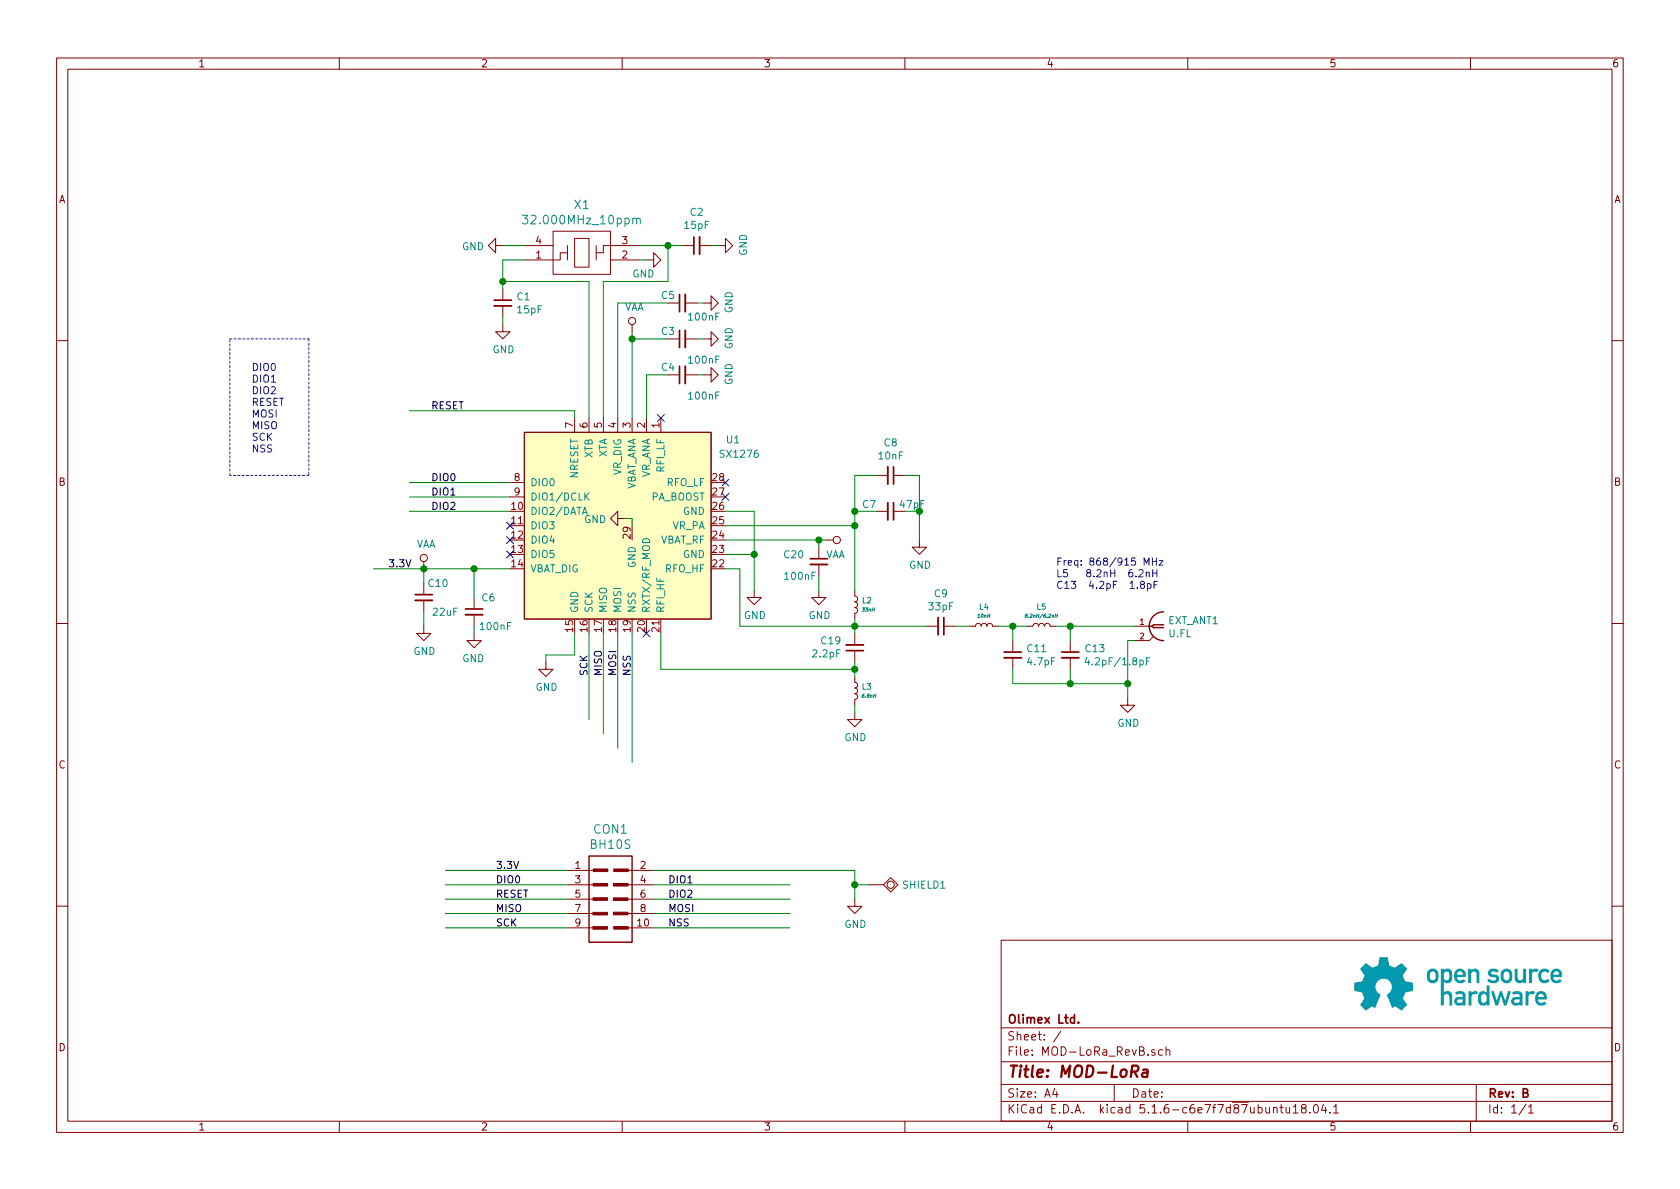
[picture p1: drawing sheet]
EESchema Schematic File Version 4
EELAYER 30 0
EELAYER END
$Descr A4 11693 8268
encoding utf-8
Sheet 1 1
Title "MOD-LoRa"
Date ""
Rev "B"
Comp "Olimex Ltd."
Comment1 ""
Comment2 ""
Comment3 ""
Comment4 ""
$EndDescr
$Comp
L MOD-LoRa_RevB:SX1276-BB-LoRa1276_RevB U1
U 1 1
P 4300 3650
F 0 "U1" V 3700 4400 50  0000 L CNN
F 1 "SX1276" V 3800 4350 50  0000 L CNN
F 2 "OLIMEX_IC-FP:QFN-28_EP_6x6_Pitch0.65mm" H 4300 3650 50  0001 C CNN
F 3 "" H 4300 3650 50  0001 C CNN
	1    4300 3650
	0    1    1    0   
$EndComp
$Comp
L MOD-LoRa_RevB:GND-BB-LoRa1276_RevB #PWR010
U 1 1
P 4350 3600
F 0 "#PWR010" H 4350 3350 50  0001 C CNN
F 1 "GND" V 4355 3472 50  0000 R CNN
F 2 "" H 4350 3600 60  0000 C CNN
F 3 "" H 4350 3600 60  0000 C CNN
	1    4350 3600
	0    1    1    0   
$EndComp
Wire Wire Line
	4350 3600 4400 3600
Wire Wire Line
	4400 3600 4400 3650
$Comp
L MOD-LoRa_RevB:C_Small-BB-LoRa1276_RevB C20
U 1 1
P 5700 3900
F 0 "C20" H 5450 3950 50  0000 L CNN
F 1 "100nF" H 5450 3800 50  0000 L CNN
F 2 "OLIMEX_RLC-FP:C_0402_5MIL_DWS" H 5700 3900 60  0001 C CNN
F 3 "" H 5700 3900 60  0000 C CNN
	1    5700 3900
	1    0    0    -1  
$EndComp
Wire Wire Line
	5700 3750 5700 3800
Wire Wire Line
	5050 3850 5250 3850
$Comp
L MOD-LoRa_RevB:GND-BB-LoRa1276_RevB #PWR017
U 1 1
P 5700 4100
F 0 "#PWR017" H 5700 3850 50  0001 C CNN
F 1 "GND" H 5705 3927 50  0000 C CNN
F 2 "" H 5700 4100 60  0000 C CNN
F 3 "" H 5700 4100 60  0000 C CNN
	1    5700 4100
	1    0    0    -1  
$EndComp
$Comp
L MOD-LoRa_RevB:C_Small-BB-LoRa1276_RevB C8
U 1 1
P 6200 3300
F 0 "C8" V 5971 3300 50  0000 C CNN
F 1 "10nF" V 6062 3300 50  0000 C CNN
F 2 "OLIMEX_RLC-FP:C_0402_5MIL_DWS" H 6200 3300 60  0001 C CNN
F 3 "" H 6200 3300 60  0000 C CNN
	1    6200 3300
	0    1    1    0   
$EndComp
$Comp
L MOD-LoRa_RevB:C_Small-BB-LoRa1276_RevB C7
U 1 1
P 6200 3550
F 0 "C7" V 6150 3400 50  0000 C CNN
F 1 "47pF" V 6150 3700 50  0000 C CNN
F 2 "OLIMEX_RLC-FP:C_0402_5MIL_DWS" H 6200 3550 60  0001 C CNN
F 3 "" H 6200 3550 60  0000 C CNN
	1    6200 3550
	0    1    1    0   
$EndComp
Wire Wire Line
	5050 3650 5950 3650
Wire Wire Line
	5950 3650 5950 3550
Wire Wire Line
	5950 3550 6100 3550
Connection ~ 5950 3650
Wire Wire Line
	5250 3550 5250 3850
Wire Wire Line
	5250 3550 5050 3550
Connection ~ 5250 3850
Wire Wire Line
	6300 3550 6400 3550
$Comp
L MOD-LoRa_RevB:GND-BB-LoRa1276_RevB #PWR021
U 1 1
P 6400 3750
F 0 "#PWR021" H 6400 3500 50  0001 C CNN
F 1 "GND" H 6405 3577 50  0000 C CNN
F 2 "" H 6400 3750 60  0000 C CNN
F 3 "" H 6400 3750 60  0000 C CNN
	1    6400 3750
	1    0    0    -1  
$EndComp
NoConn ~ 5050 3450
$Comp
L MOD-LoRa_RevB:Ind_Small-BB-LoRa1276_RevB L2
U 1 1
P 5950 4200
F 0 "L2" V 5975 4248 39  0000 L CNN
F 1 "33nH" V 5912 4248 24  0000 L CIN
F 2 "OLIMEX_RLC-FP:L_0402_5MIL_DWS" V 5970 4200 60  0001 C CNN
F 3 "" V 5970 4200 60  0000 C CNN
	1    5950 4200
	0    1    -1   0   
$EndComp
Wire Wire Line
	5950 4300 5950 4350
Wire Wire Line
	4600 4650 5950 4650
$Comp
L MOD-LoRa_RevB:C_Small-BB-LoRa1276_RevB C19
U 1 1
P 5950 4500
F 0 "C19" H 5859 4454 50  0000 R CNN
F 1 "2.2pF" H 5859 4545 50  0000 R CNN
F 2 "OLIMEX_RLC-FP:C_0402_5MIL_DWS" H 5950 4500 60  0001 C CNN
F 3 "" H 5950 4500 60  0000 C CNN
	1    5950 4500
	1    0    0    1   
$EndComp
Wire Wire Line
	5950 4400 5950 4350
Connection ~ 5950 4350
Wire Wire Line
	5950 4650 5950 4600
$Comp
L MOD-LoRa_RevB:Ind_Small-BB-LoRa1276_RevB L3
U 1 1
P 5950 4800
F 0 "L3" V 5975 4847 39  0000 L CNN
F 1 "6.8nH" V 5912 4847 24  0000 L CIN
F 2 "OLIMEX_RLC-FP:L_0402_5MIL_DWS" V 5970 4800 60  0001 C CNN
F 3 "" V 5970 4800 60  0000 C CNN
	1    5950 4800
	0    1    -1   0   
$EndComp
Wire Wire Line
	5950 4700 5950 4650
Connection ~ 5950 4650
Wire Wire Line
	5950 4900 5950 4950
Wire Wire Line
	5050 3950 5150 3950
Wire Wire Line
	5150 3950 5150 4350
Wire Wire Line
	5150 4350 5950 4350
Wire Wire Line
	4600 4400 4600 4650
$Comp
L MOD-LoRa_RevB:GND-BB-LoRa1276_RevB #PWR020
U 1 1
P 5950 4950
F 0 "#PWR020" H 5950 4700 50  0001 C CNN
F 1 "GND" H 5955 4777 50  0000 C CNN
F 2 "" H 5950 4950 60  0000 C CNN
F 3 "" H 5950 4950 60  0000 C CNN
	1    5950 4950
	1    0    0    -1  
$EndComp
$Comp
L MOD-LoRa_RevB:C_Small-BB-LoRa1276_RevB C9
U 1 1
P 6550 4350
F 0 "C9" V 6321 4350 50  0000 C CNN
F 1 "33pF" V 6412 4350 50  0000 C CNN
F 2 "OLIMEX_RLC-FP:C_0402_5MIL_DWS" H 6550 4350 60  0001 C CNN
F 3 "" H 6550 4350 60  0000 C CNN
	1    6550 4350
	0    1    1    0   
$EndComp
$Comp
L MOD-LoRa_RevB:Ind_Small-BB-LoRa1276_RevB L4
U 1 1
P 6850 4350
F 0 "L4" H 6850 4486 39  0000 C CNN
F 1 "10nH" H 6850 4423 24  0000 C CIN
F 2 "OLIMEX_RLC-FP:L_0402_5MIL_DWS" V 6870 4350 60  0001 C CNN
F 3 "" V 6870 4350 60  0000 C CNN
	1    6850 4350
	1    0    0    -1  
$EndComp
Wire Wire Line
	6650 4350 6750 4350
Wire Wire Line
	6950 4350 7050 4350
$Comp
L MOD-LoRa_RevB:C_Small-BB-LoRa1276_RevB C11
U 1 1
P 7050 4550
F 0 "C11" H 7142 4596 50  0000 L CNN
F 1 "4.7pF" H 7142 4505 50  0000 L CNN
F 2 "OLIMEX_RLC-FP:C_0402_5MIL_DWS" H 7050 4550 60  0001 C CNN
F 3 "" H 7050 4550 60  0000 C CNN
	1    7050 4550
	1    0    0    -1  
$EndComp
Wire Wire Line
	7050 4450 7050 4350
Wire Wire Line
	7050 4650 7050 4750
Connection ~ 7050 4350
$Comp
L MOD-LoRa_RevB:C_Small-BB-LoRa1276_RevB C13
U 1 1
P 7450 4550
F 0 "C13" H 7542 4596 50  0000 L CNN
F 1 "4.2pF/1.8pF" H 7542 4505 50  0000 L CNN
F 2 "OLIMEX_RLC-FP:C_0402_5MIL_DWS" H 7450 4550 60  0001 C CNN
F 3 "" H 7450 4550 60  0000 C CNN
	1    7450 4550
	1    0    0    -1  
$EndComp
Wire Wire Line
	7450 4650 7450 4750
$Comp
L MOD-LoRa_RevB:Ind_Small-BB-LoRa1276_RevB L5
U 1 1
P 7250 4350
F 0 "L5" H 7250 4486 39  0000 C CNN
F 1 "8.2nH/6.2nH" H 7250 4423 24  0000 C CIN
F 2 "OLIMEX_RLC-FP:L_0402_5MIL_DWS" V 7270 4350 60  0001 C CNN
F 3 "" V 7270 4350 60  0000 C CNN
	1    7250 4350
	1    0    0    -1  
$EndComp
Wire Wire Line
	7150 4350 7050 4350
Wire Wire Line
	7350 4350 7450 4350
Connection ~ 7450 4350
Wire Wire Line
	7450 4350 7450 4450
$Comp
L MOD-LoRa_RevB:SMA_F_ST_PCB-BB-LoRa1276_RevB EXT_ANT1
U 1 1
P 8000 4350
F 0 "EXT_ANT1" H 7870 4391 50  0000 R CNN
F 1 "U.FL" H 7870 4300 50  0000 R CNN
F 2 "OLIMEX_Connectors-FP:U.FL-R-SMT-1" H 8295 4735 20  0001 C CNN
F 3 "" H 8000 4350 60  0001 C CNN
	1    8000 4350
	-1   0    0    -1  
$EndComp
Wire Wire Line
	7900 4450 7850 4450
Connection ~ 7450 4750
Wire Wire Line
	7450 4750 7050 4750
Wire Wire Line
	7850 4750 7450 4750
$Comp
L MOD-LoRa_RevB:GND-BB-LoRa1276_RevB #PWR022
U 1 1
P 7850 4850
F 0 "#PWR022" H 7850 4600 50  0001 C CNN
F 1 "GND" H 7855 4677 50  0000 C CNN
F 2 "" H 7850 4850 60  0000 C CNN
F 3 "" H 7850 4850 60  0000 C CNN
	1    7850 4850
	1    0    0    -1  
$EndComp
Wire Wire Line
	7850 4850 7850 4750
$Comp
L MOD-LoRa_RevB:CRYSTAL_4P-BB-LoRa1276_RevB X1
U 1 1
P 4050 1750
F 0 "X1" H 4050 2087 60  0000 C CNN
F 1 "32.000MHz_10ppm" H 4050 1981 60  0000 C CNN
F 2 "OLIMEX_Crystal-FP:SMD2016_4p" H 4050 1750 60  0001 C CNN
F 3 "" H 4050 1750 60  0001 C CNN
	1    4050 1750
	1    0    0    -1  
$EndComp
Wire Wire Line
	3650 1800 3500 1800
Wire Wire Line
	3500 1800 3500 1950
Wire Wire Line
	3500 1950 4100 1950
Wire Wire Line
	4200 1950 4650 1950
Wire Wire Line
	4650 1950 4650 1700
Wire Wire Line
	4650 1700 4450 1700
$Comp
L MOD-LoRa_RevB:GND-BB-LoRa1276_RevB #PWR05
U 1 1
P 3500 1700
F 0 "#PWR05" H 3500 1450 50  0001 C CNN
F 1 "GND" V 3505 1572 50  0000 R CNN
F 2 "" H 3500 1700 60  0000 C CNN
F 3 "" H 3500 1700 60  0000 C CNN
	1    3500 1700
	0    1    1    0   
$EndComp
Wire Wire Line
	3500 1700 3650 1700
$Comp
L MOD-LoRa_RevB:GND-BB-LoRa1276_RevB #PWR012
U 1 1
P 4500 1800
F 0 "#PWR012" H 4500 1550 50  0001 C CNN
F 1 "GND" V 4400 1900 50  0000 R CNN
F 2 "" H 4500 1800 60  0000 C CNN
F 3 "" H 4500 1800 60  0000 C CNN
	1    4500 1800
	0    -1   -1   0   
$EndComp
Wire Wire Line
	4500 1800 4450 1800
$Comp
L MOD-LoRa_RevB:C_Small-BB-LoRa1276_RevB C1
U 1 1
P 3500 2100
F 0 "C1" H 3592 2146 50  0000 L CNN
F 1 "15pF" H 3592 2055 50  0000 L CNN
F 2 "OLIMEX_RLC-FP:C_0402_5MIL_DWS" H 3500 2100 60  0001 C CNN
F 3 "" H 3500 2100 60  0000 C CNN
	1    3500 2100
	1    0    0    -1  
$EndComp
$Comp
L MOD-LoRa_RevB:C_Small-BB-LoRa1276_RevB C2
U 1 1
P 4850 1700
F 0 "C2" V 5079 1700 50  0000 C CNN
F 1 "15pF" V 4988 1700 50  0000 C CNN
F 2 "OLIMEX_RLC-FP:C_0402_5MIL_DWS" H 4850 1700 60  0001 C CNN
F 3 "" H 4850 1700 60  0000 C CNN
	1    4850 1700
	0    -1   -1   0   
$EndComp
Wire Wire Line
	3500 2200 3500 2250
$Comp
L MOD-LoRa_RevB:GND-BB-LoRa1276_RevB #PWR06
U 1 1
P 3500 2250
F 0 "#PWR06" H 3500 2000 50  0001 C CNN
F 1 "GND" H 3505 2077 50  0000 C CNN
F 2 "" H 3500 2250 60  0000 C CNN
F 3 "" H 3500 2250 60  0000 C CNN
	1    3500 2250
	1    0    0    -1  
$EndComp
Wire Wire Line
	4950 1700 5000 1700
$Comp
L MOD-LoRa_RevB:GND-BB-LoRa1276_RevB #PWR016
U 1 1
P 5000 1700
F 0 "#PWR016" H 5000 1450 50  0001 C CNN
F 1 "GND" H 5005 1527 50  0000 C CNN
F 2 "" H 5000 1700 60  0000 C CNN
F 3 "" H 5000 1700 60  0000 C CNN
	1    5000 1700
	0    -1   -1   0   
$EndComp
Wire Wire Line
	3500 2000 3500 1950
Connection ~ 3500 1950
Wire Wire Line
	4200 1950 4200 2900
Wire Wire Line
	4100 1950 4100 2900
Wire Wire Line
	4750 1700 4650 1700
Connection ~ 4650 1700
$Comp
L MOD-LoRa_RevB:C_Small-BB-LoRa1276_RevB C5
U 1 1
P 4750 2100
F 0 "C5" V 4800 2200 50  0000 C CNN
F 1 "100nF" V 4650 1950 50  0000 C CNN
F 2 "OLIMEX_RLC-FP:C_0402_5MIL_DWS" H 4750 2100 60  0001 C CNN
F 3 "" H 4750 2100 60  0000 C CNN
	1    4750 2100
	0    -1   -1   0   
$EndComp
Wire Wire Line
	4850 2100 4900 2100
$Comp
L MOD-LoRa_RevB:GND-BB-LoRa1276_RevB #PWR013
U 1 1
P 4900 2100
F 0 "#PWR013" H 4900 1850 50  0001 C CNN
F 1 "GND" H 4905 1927 50  0000 C CNN
F 2 "" H 4900 2100 60  0000 C CNN
F 3 "" H 4900 2100 60  0000 C CNN
	1    4900 2100
	0    -1   -1   0   
$EndComp
$Comp
L MOD-LoRa_RevB:C_Small-BB-LoRa1276_RevB C3
U 1 1
P 4750 2350
F 0 "C3" V 4800 2450 50  0000 C CNN
F 1 "100nF" V 4600 2200 50  0000 C CNN
F 2 "OLIMEX_RLC-FP:C_0402_5MIL_DWS" H 4750 2350 60  0001 C CNN
F 3 "" H 4750 2350 60  0000 C CNN
	1    4750 2350
	0    -1   -1   0   
$EndComp
Wire Wire Line
	4850 2350 4900 2350
$Comp
L MOD-LoRa_RevB:GND-BB-LoRa1276_RevB #PWR014
U 1 1
P 4900 2350
F 0 "#PWR014" H 4900 2100 50  0001 C CNN
F 1 "GND" H 4905 2177 50  0000 C CNN
F 2 "" H 4900 2350 60  0000 C CNN
F 3 "" H 4900 2350 60  0000 C CNN
	1    4900 2350
	0    -1   -1   0   
$EndComp
$Comp
L MOD-LoRa_RevB:C_Small-BB-LoRa1276_RevB C4
U 1 1
P 4750 2600
F 0 "C4" V 4800 2700 50  0000 C CNN
F 1 "100nF" V 4600 2450 50  0000 C CNN
F 2 "OLIMEX_RLC-FP:C_0402_5MIL_DWS" H 4750 2600 60  0001 C CNN
F 3 "" H 4750 2600 60  0000 C CNN
	1    4750 2600
	0    -1   -1   0   
$EndComp
Wire Wire Line
	4850 2600 4900 2600
$Comp
L MOD-LoRa_RevB:GND-BB-LoRa1276_RevB #PWR015
U 1 1
P 4900 2600
F 0 "#PWR015" H 4900 2350 50  0001 C CNN
F 1 "GND" H 4905 2427 50  0000 C CNN
F 2 "" H 4900 2600 60  0000 C CNN
F 3 "" H 4900 2600 60  0000 C CNN
	1    4900 2600
	0    -1   -1   0   
$EndComp
Wire Wire Line
	4650 2100 4300 2100
Wire Wire Line
	4300 2100 4300 2900
Wire Wire Line
	4400 2900 4400 2350
Wire Wire Line
	4400 2350 4650 2350
Wire Wire Line
	4500 2900 4500 2600
Wire Wire Line
	4500 2600 4650 2600
$Comp
L MOD-LoRa_RevB:VAA-BB-LoRa1276_RevB #PWR011
U 1 1
P 4400 2300
F 0 "#PWR011" H 4400 2150 50  0001 C CNN
F 1 "VAA" H 4417 2473 50  0000 C CNN
F 2 "" H 4400 2300 60  0000 C CNN
F 3 "" H 4400 2300 60  0000 C CNN
	1    4400 2300
	1    0    0    -1  
$EndComp
Wire Wire Line
	4400 2300 4400 2350
Connection ~ 4400 2350
Wire Wire Line
	3550 3950 3300 3950
Wire Wire Line
	3300 3950 3300 4150
$Comp
L MOD-LoRa_RevB:C_Small-BB-LoRa1276_RevB C6
U 1 1
P 3300 4250
F 0 "C6" H 3200 4350 50  0000 C CNN
F 1 "100nF" H 3150 4150 50  0000 C CNN
F 2 "OLIMEX_RLC-FP:C_0402_5MIL_DWS" H 3300 4250 60  0001 C CNN
F 3 "" H 3300 4250 60  0000 C CNN
	1    3300 4250
	-1   0    0    -1  
$EndComp
Wire Wire Line
	3300 4350 3300 4400
$Comp
L MOD-LoRa_RevB:GND-BB-LoRa1276_RevB #PWR04
U 1 1
P 3300 4400
F 0 "#PWR04" H 3300 4150 50  0001 C CNN
F 1 "GND" H 3305 4227 50  0000 C CNN
F 2 "" H 3300 4400 60  0000 C CNN
F 3 "" H 3300 4400 60  0000 C CNN
	1    3300 4400
	-1   0    0    -1  
$EndComp
Connection ~ 3300 3950
$Comp
L MOD-LoRa_RevB:VAA-BB-LoRa1276_RevB #PWR018
U 1 1
P 5750 3750
F 0 "#PWR018" H 5750 3600 50  0001 C CNN
F 1 "VAA" V 5850 3750 50  0000 L CNN
F 2 "" H 5750 3750 60  0000 C CNN
F 3 "" H 5750 3750 60  0000 C CNN
	1    5750 3750
	0    1    1    0   
$EndComp
Wire Wire Line
	5750 3750 5700 3750
Connection ~ 5700 3750
Wire Wire Line
	7850 4450 7850 4750
Connection ~ 7850 4750
Wire Wire Line
	4000 4400 4000 4550
Wire Wire Line
	4000 4550 3800 4550
Wire Wire Line
	3800 4550 3800 4600
$Comp
L MOD-LoRa_RevB:GND-BB-LoRa1276_RevB #PWR09
U 1 1
P 3800 4600
F 0 "#PWR09" H 3800 4350 50  0001 C CNN
F 1 "GND" H 3805 4427 50  0000 C CNN
F 2 "" H 3800 4600 60  0000 C CNN
F 3 "" H 3800 4600 60  0000 C CNN
	1    3800 4600
	1    0    0    -1  
$EndComp
Wire Wire Line
	3550 3350 2850 3350
Wire Wire Line
	3550 3450 2850 3450
Wire Wire Line
	3550 3550 2850 3550
Wire Wire Line
	4000 2900 4000 2850
Wire Wire Line
	4000 2850 2850 2850
Wire Wire Line
	4100 4400 4100 5000
Wire Wire Line
	4200 4400 4200 5100
Wire Wire Line
	4300 4400 4300 5200
Wire Wire Line
	4400 4400 4400 5300
Text Label 3000 2850 0    50   ~ 0
RESET
Text Label 3000 3350 0    50   ~ 0
DIO0
Text Label 3000 3450 0    50   ~ 0
DIO1
Text Label 3000 3550 0    50   ~ 0
DIO2
Wire Wire Line
	2600 3950 2950 3950
Text Label 2700 3950 0    50   ~ 0
3.3V
$Comp
L MOD-LoRa_RevB:C_Small-BB-LoRa1276_RevB C10
U 1 1
P 2950 4150
F 0 "C10" H 2850 4250 50  0000 C CNN
F 1 "22uF" H 2800 4050 50  0000 C CNN
F 2 "OLIMEX_RLC-FP:C_0603_5MIL_DWS" H 2950 4150 60  0001 C CNN
F 3 "" H 2950 4150 60  0000 C CNN
	1    2950 4150
	-1   0    0    -1  
$EndComp
Wire Wire Line
	2950 4050 2950 3950
Connection ~ 2950 3950
Wire Wire Line
	2950 4250 2950 4350
$Comp
L MOD-LoRa_RevB:GND-BB-LoRa1276_RevB #PWR01
U 1 1
P 2950 4350
F 0 "#PWR01" H 2950 4100 50  0001 C CNN
F 1 "GND" H 2955 4177 50  0000 C CNN
F 2 "" H 2950 4350 60  0000 C CNN
F 3 "" H 2950 4350 60  0000 C CNN
	1    2950 4350
	1    0    0    -1  
$EndComp
Text Label 4300 4700 1    50   ~ 0
MOSI
Text Label 4200 4700 1    50   ~ 0
MISO
Text Label 4100 4700 1    50   ~ 0
SCK
Text Label 4400 4700 1    50   ~ 0
NSS
NoConn ~ 4500 4400
$Comp
L MOD-LoRa_RevB-rescue:TESTPAD-OLIMEX_OTHER SHIELD1
U 1 1
P 6150 6150
F 0 "SHIELD1" H 6278 6150 50  0000 L CNN
F 1 "TESTPAD" H 6050 6035 50  0001 L BNN
F 2 "OLIMEX_Other-FP:Shield1620" H 5910 6075 20  0001 C CNN
F 3 "" V 6150 6150 60  0000 C CNN
	1    6150 6150
	1    0    0    -1  
$EndComp
Wire Wire Line
	6050 6150 5950 6150
Wire Wire Line
	5950 6150 5950 6250
$Comp
L MOD-LoRa_RevB:GND-BB-LoRa1276_RevB #PWR0101
U 1 1
P 5950 6250
F 0 "#PWR0101" H 5950 6000 50  0001 C CNN
F 1 "GND" H 5955 6077 50  0000 C CNN
F 2 "" H 5950 6250 60  0000 C CNN
F 3 "" H 5950 6250 60  0000 C CNN
	1    5950 6250
	1    0    0    -1  
$EndComp
Text Notes 1750 3150 0    50   ~ 0
DIO0\nDIO1\nDIO2\nRESET\nMOSI\nMISO\nSCK\nNSS
Wire Notes Line
	1600 2350 2150 2350
Wire Notes Line
	2150 2350 2150 3300
Wire Notes Line
	2150 3300 1600 3300
Wire Notes Line
	1600 3300 1600 2350
NoConn ~ 3550 3650
NoConn ~ 3550 3750
NoConn ~ 3550 3850
$Comp
L MOD-LoRa_RevB-rescue:BH10S-OLIMEX_Connectors CON1
U 1 1
P 4250 6250
F 0 "CON1" H 4250 6739 60  0000 C CNN
F 1 "BH10S" H 4250 6633 60  0000 C CNN
F 2 "OLIMEX_Connectors-FP:UEXTF" H 4242 6203 60  0001 C CNN
F 3 "" H 4242 6203 60  0000 C CNN
	1    4250 6250
	1    0    0    -1  
$EndComp
Wire Wire Line
	3950 6050 3100 6050
Wire Wire Line
	3950 6150 3100 6150
Wire Wire Line
	3950 6250 3100 6250
Wire Wire Line
	3950 6350 3100 6350
Wire Wire Line
	3950 6450 3100 6450
Wire Wire Line
	4550 6150 5500 6150
Wire Wire Line
	4550 6250 5500 6250
Wire Wire Line
	4550 6350 5500 6350
Wire Wire Line
	4550 6450 5500 6450
Text Label 3450 6050 0    50   ~ 0
3.3V
Wire Wire Line
	5950 6050 5950 6150
Wire Wire Line
	4550 6050 5950 6050
Connection ~ 5950 6150
Text Label 3450 6150 0    50   ~ 0
DIO0
Text Label 4650 6150 0    50   ~ 0
DIO1
Text Label 4650 6250 0    50   ~ 0
DIO2
Text Label 3450 6450 0    50   ~ 0
SCK
Text Label 3450 6350 0    50   ~ 0
MISO
Text Label 4650 6350 0    50   ~ 0
MOSI
Text Label 4650 6450 0    50   ~ 0
NSS
Text Label 3450 6250 0    50   ~ 0
RESET
Wire Wire Line
	5950 4350 6450 4350
Wire Wire Line
	5950 3650 5950 4100
Wire Wire Line
	6400 3550 6400 3750
Wire Wire Line
	6100 3300 5950 3300
Wire Wire Line
	5950 3300 5950 3550
Connection ~ 5950 3550
Wire Wire Line
	6300 3300 6400 3300
Wire Wire Line
	6400 3300 6400 3550
Connection ~ 6400 3550
Wire Wire Line
	5050 3750 5700 3750
$Comp
L MOD-LoRa_RevB:GND-BB-LoRa1276_RevB #PWR0102
U 1 1
P 5250 4100
F 0 "#PWR0102" H 5250 3850 50  0001 C CNN
F 1 "GND" H 5255 3927 50  0000 C CNN
F 2 "" H 5250 4100 60  0000 C CNN
F 3 "" H 5250 4100 60  0000 C CNN
	1    5250 4100
	1    0    0    -1  
$EndComp
Wire Wire Line
	5700 4000 5700 4100
Wire Wire Line
	5250 3850 5250 4100
Wire Wire Line
	7450 4350 7900 4350
NoConn ~ 4600 2900
NoConn ~ 5050 3350
Text Notes 7350 4100 0    50   ~ 0
Freq: 868/915 MHz\nL5   8.2nH  6.2nH\nC13  4.2pF  1.8pF
Wire Wire Line
	2950 3950 3300 3950
$Comp
L MOD-LoRa_RevB:VAA-BB-LoRa1276_RevB #PWR?
U 1 1
P 2950 3950
F 0 "#PWR?" H 2950 3800 50  0001 C CNN
F 1 "VAA" H 2967 4123 50  0000 C CNN
F 2 "" H 2950 3950 60  0000 C CNN
F 3 "" H 2950 3950 60  0000 C CNN
	1    2950 3950
	1    0    0    -1  
$EndComp
$EndSCHEMATC
